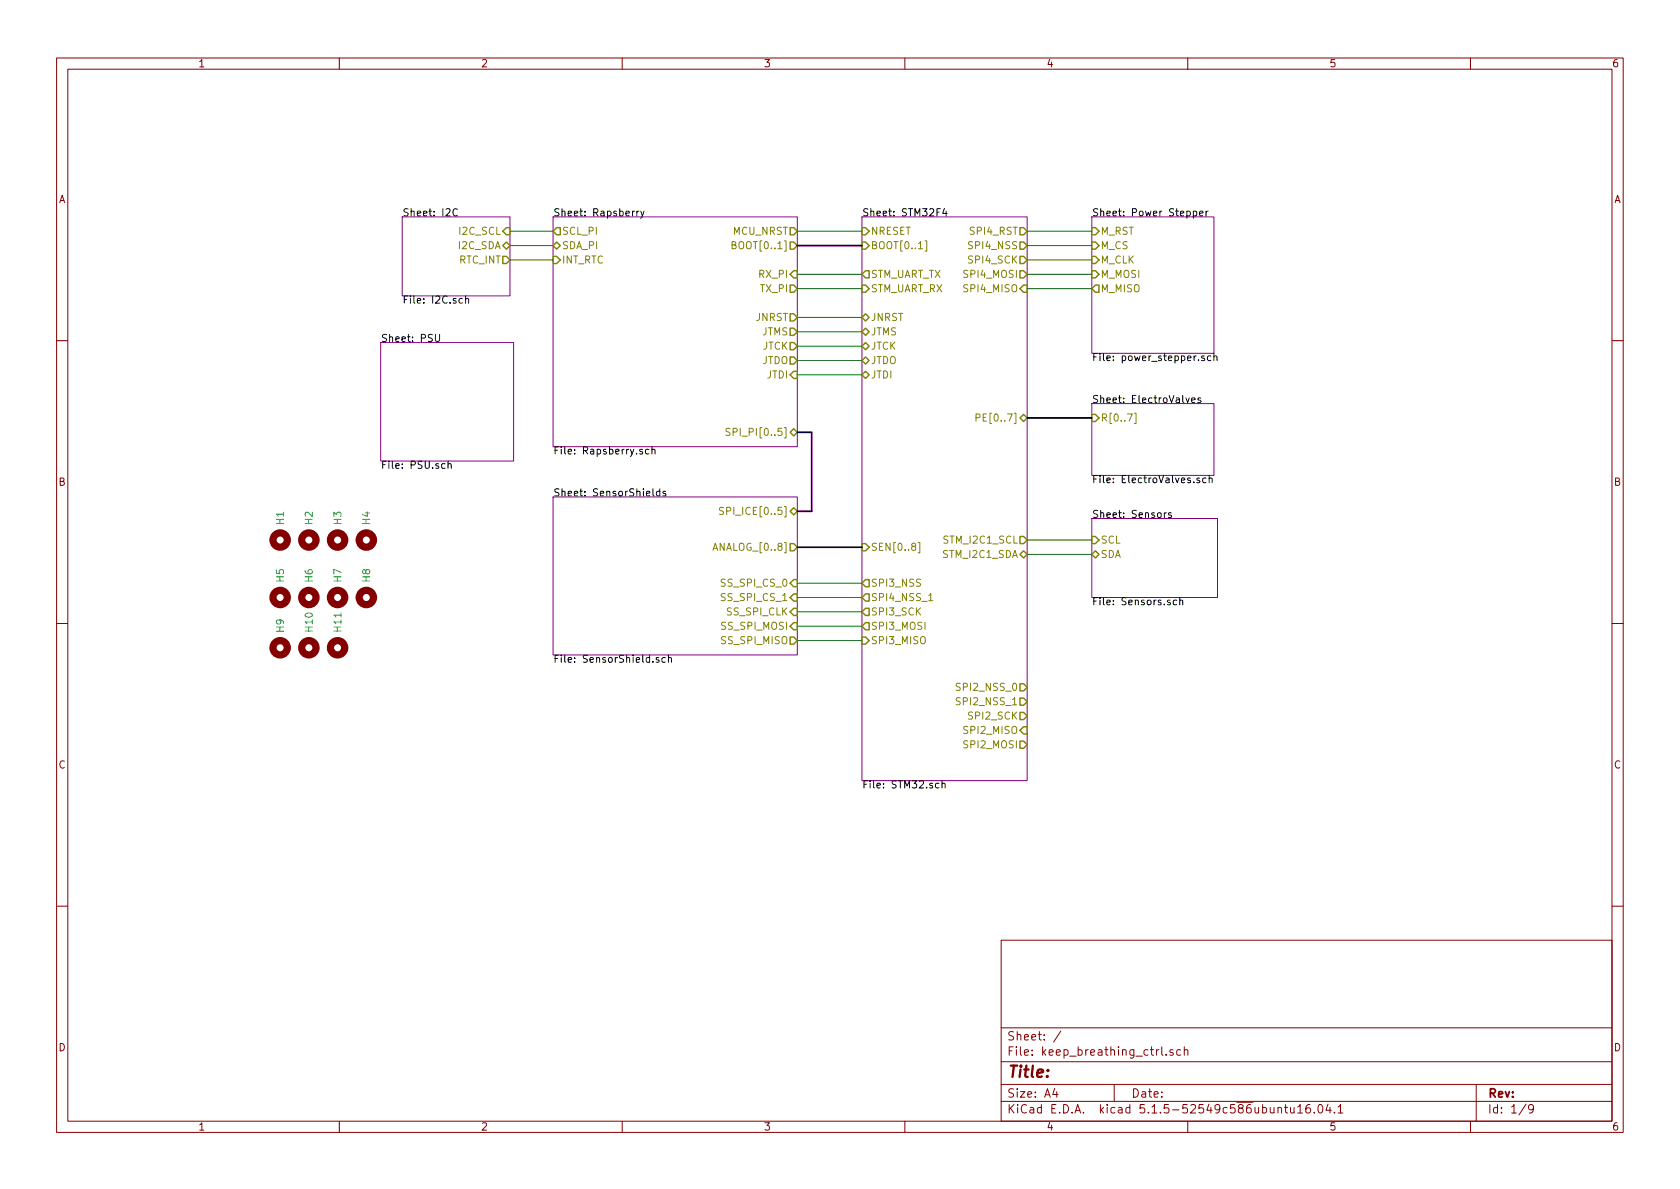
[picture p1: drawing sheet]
EESchema Schematic File Version 4
EELAYER 30 0
EELAYER END
$Descr A4 11693 8268
encoding utf-8
Sheet 1 9
Title ""
Date ""
Rev ""
Comp ""
Comment1 ""
Comment2 ""
Comment3 ""
Comment4 ""
$EndDescr
$Sheet
S 7600 1500 850  950 
U 5E968E64
F0 "Power Stepper" 50
F1 "power_stepper.sch" 50
F2 "M_CS" I L 7600 1700 50 
F3 "M_RST" I L 7600 1600 50 
F4 "M_CLK" I L 7600 1800 50 
F5 "M_MOSI" I L 7600 1900 50 
F6 "M_MISO" O L 7600 2000 50 
$EndSheet
$Sheet
S 7600 2800 850  500 
U 5E99077D
F0 "ElectroValves" 50
F1 "ElectroValves.sch" 50
F2 "R[0..7]" I L 7600 2900 50 
$EndSheet
$Comp
L Mechanical:MountingHole H1
U 1 1
P 1950 3750
F 0 "H1" H 2050 3750 50  0000 L CNN
F 1 "MountingHole" H 2050 3705 50  0001 L CNN
F 2 "MountingHole:MountingHole_2.7mm_M2.5" H 1950 3750 50  0001 C CNN
F 3 "~" H 1950 3750 50  0001 C CNN
	1    1950 3750
	0    -1   -1   0   
$EndComp
$Comp
L Mechanical:MountingHole H2
U 1 1
P 2150 3750
F 0 "H2" H 2250 3750 50  0000 L CNN
F 1 "MountingHole" H 2250 3705 50  0001 L CNN
F 2 "MountingHole:MountingHole_2.7mm_M2.5" H 2150 3750 50  0001 C CNN
F 3 "~" H 2150 3750 50  0001 C CNN
	1    2150 3750
	0    -1   -1   0   
$EndComp
$Comp
L Mechanical:MountingHole H3
U 1 1
P 2350 3750
F 0 "H3" H 2450 3750 50  0000 L CNN
F 1 "MountingHole" H 2450 3705 50  0001 L CNN
F 2 "MountingHole:MountingHole_2.7mm_M2.5" H 2350 3750 50  0001 C CNN
F 3 "~" H 2350 3750 50  0001 C CNN
	1    2350 3750
	0    -1   -1   0   
$EndComp
$Comp
L Mechanical:MountingHole H4
U 1 1
P 2550 3750
F 0 "H4" H 2650 3750 50  0000 L CNN
F 1 "MountingHole" H 2650 3705 50  0001 L CNN
F 2 "MountingHole:MountingHole_2.7mm_M2.5" H 2550 3750 50  0001 C CNN
F 3 "~" H 2550 3750 50  0001 C CNN
	1    2550 3750
	0    -1   -1   0   
$EndComp
Wire Wire Line
	5550 1900 6000 1900
Wire Wire Line
	5550 2000 6000 2000
Wire Wire Line
	3550 1600 3850 1600
Wire Wire Line
	3550 1700 3850 1700
Wire Wire Line
	3550 1800 3850 1800
Wire Wire Line
	7150 1800 7600 1800
Wire Wire Line
	7150 1900 7600 1900
Wire Wire Line
	7150 2000 7600 2000
Wire Bus Line
	7600 2900 7150 2900
$Sheet
S 7600 3600 875  550 
U 5E98CC69
F0 "Sensors" 50
F1 "Sensors.sch" 50
F2 "SCL" I L 7600 3750 50 
F3 "SDA" B L 7600 3850 50 
$EndSheet
$Sheet
S 3850 3450 1700 1100
U 5E9C016D
F0 "SensorShields" 50
F1 "SensorShield.sch" 50
F2 "SS_SPI_CLK" I R 5550 4250 50 
F3 "SS_SPI_MISO" O R 5550 4450 50 
F4 "SS_SPI_MOSI" I R 5550 4350 50 
F5 "ANALOG_[0..8]" O R 5550 3800 50 
F6 "SPI_ICE[0..5]" B R 5550 3550 50 
F7 "SS_SPI_CS_0" I R 5550 4050 50 
F8 "SS_SPI_CS_1" I R 5550 4150 50 
$EndSheet
Wire Bus Line
	5550 3800 6000 3800
Wire Wire Line
	5550 4250 6000 4250
Wire Wire Line
	5550 4050 6000 4050
Wire Wire Line
	5550 4350 6000 4350
Wire Wire Line
	5550 4450 6000 4450
$Sheet
S 2800 1500 750  550 
U 5E8F4152
F0 "I2C" 50
F1 "I2C.sch" 50
F2 "I2C_SDA" B R 3550 1700 50 
F3 "I2C_SCL" I R 3550 1600 50 
F4 "RTC_INT" O R 3550 1800 50 
$EndSheet
Wire Bus Line
	5550 3000 5650 3000
Wire Bus Line
	5650 3000 5650 3550
Wire Bus Line
	5650 3550 5550 3550
Wire Wire Line
	6000 2200 5550 2200
Wire Wire Line
	6000 2300 5550 2300
Wire Wire Line
	6000 2400 5550 2400
Wire Wire Line
	6000 2500 5550 2500
Wire Wire Line
	6000 2600 5550 2600
$Sheet
S 6000 1500 1150 3925
U 5E989259
F0 "STM32F4" 50
F1 "STM32.sch" 50
F2 "JNRST" B L 6000 2200 50 
F3 "JTMS" B L 6000 2300 50 
F4 "JTCK" B L 6000 2400 50 
F5 "JTDO" B L 6000 2500 50 
F6 "JTDI" B L 6000 2600 50 
F7 "STM_I2C1_SDA" B R 7150 3850 50 
F8 "STM_UART_TX" O L 6000 1900 50 
F9 "STM_UART_RX" I L 6000 2000 50 
F10 "SPI3_MOSI" O L 6000 4350 50 
F11 "SPI3_MISO" I L 6000 4450 50 
F12 "PE[0..7]" B R 7150 2900 50 
F13 "SEN[0..8]" I L 6000 3800 50 
F14 "SPI3_SCK" O L 6000 4250 50 
F15 "SPI4_SCK" O R 7150 1800 50 
F16 "SPI4_MISO" I R 7150 2000 50 
F17 "SPI4_MOSI" O R 7150 1900 50 
F18 "SPI4_NSS" O R 7150 1700 50 
F19 "SPI2_SCK" O R 7150 4975 50 
F20 "SPI2_MISO" I R 7150 5075 50 
F21 "SPI2_MOSI" O R 7150 5175 50 
F22 "SPI3_NSS" O L 6000 4050 50 
F23 "SPI2_NSS_1" O R 7150 4875 50 
F24 "SPI2_NSS_0" O R 7150 4775 50 
F25 "SPI4_RST" O R 7150 1600 50 
F26 "STM_I2C1_SCL" O R 7150 3750 50 
F27 "NRESET" I L 6000 1600 50 
F28 "BOOT[0..1]" I L 6000 1700 50 
F29 "SPI4_NSS_1" O L 6000 4150 50 
$EndSheet
$Sheet
S 3850 1500 1700 1600
U 5E96F696
F0 "Rapsberry" 50
F1 "Rapsberry.sch" 50
F2 "TX_PI" O R 5550 2000 50 
F3 "RX_PI" I R 5550 1900 50 
F4 "SDA_PI" B L 3850 1700 50 
F5 "SCL_PI" O L 3850 1600 50 
F6 "INT_RTC" I L 3850 1800 50 
F7 "JTMS" O R 5550 2300 50 
F8 "JTCK" O R 5550 2400 50 
F9 "JTDI" I R 5550 2600 50 
F10 "JNRST" O R 5550 2200 50 
F11 "JTDO" O R 5550 2500 50 
F12 "BOOT[0..1]" O R 5550 1700 50 
F13 "MCU_NRST" O R 5550 1600 50 
F14 "SPI_PI[0..5]" B R 5550 3000 50 
$EndSheet
Wire Wire Line
	7600 1600 7150 1600
Wire Wire Line
	7600 1700 7150 1700
$Sheet
S 2650 2375 925  825 
U 5EA61A2E
F0 "PSU" 50
F1 "PSU.sch" 50
$EndSheet
$Comp
L Mechanical:MountingHole H5
U 1 1
P 1950 4150
F 0 "H5" H 2050 4150 50  0000 L CNN
F 1 "MountingHole" H 2050 4105 50  0001 L CNN
F 2 "MountingHole:MountingHole_2.7mm_M2.5" H 1950 4150 50  0001 C CNN
F 3 "~" H 1950 4150 50  0001 C CNN
	1    1950 4150
	0    -1   -1   0   
$EndComp
$Comp
L Mechanical:MountingHole H6
U 1 1
P 2150 4150
F 0 "H6" H 2250 4150 50  0000 L CNN
F 1 "MountingHole" H 2250 4105 50  0001 L CNN
F 2 "MountingHole:MountingHole_2.7mm_M2.5" H 2150 4150 50  0001 C CNN
F 3 "~" H 2150 4150 50  0001 C CNN
	1    2150 4150
	0    -1   -1   0   
$EndComp
$Comp
L Mechanical:MountingHole H7
U 1 1
P 2350 4150
F 0 "H7" H 2450 4150 50  0000 L CNN
F 1 "MountingHole" H 2450 4105 50  0001 L CNN
F 2 "MountingHole:MountingHole_2.7mm_M2.5" H 2350 4150 50  0001 C CNN
F 3 "~" H 2350 4150 50  0001 C CNN
	1    2350 4150
	0    -1   -1   0   
$EndComp
$Comp
L Mechanical:MountingHole H8
U 1 1
P 2550 4150
F 0 "H8" H 2650 4150 50  0000 L CNN
F 1 "MountingHole" H 2650 4105 50  0001 L CNN
F 2 "MountingHole:MountingHole_2.7mm_M2.5" H 2550 4150 50  0001 C CNN
F 3 "~" H 2550 4150 50  0001 C CNN
	1    2550 4150
	0    -1   -1   0   
$EndComp
$Comp
L Mechanical:MountingHole H9
U 1 1
P 1950 4500
F 0 "H9" H 2050 4500 50  0000 L CNN
F 1 "MountingHole" H 2050 4455 50  0001 L CNN
F 2 "MountingHole:MountingHole_2.7mm_M2.5" H 1950 4500 50  0001 C CNN
F 3 "~" H 1950 4500 50  0001 C CNN
	1    1950 4500
	0    -1   -1   0   
$EndComp
$Comp
L Mechanical:MountingHole H10
U 1 1
P 2150 4500
F 0 "H10" H 2250 4500 50  0000 L CNN
F 1 "MountingHole" H 2250 4455 50  0001 L CNN
F 2 "MountingHole:MountingHole_2.7mm_M2.5" H 2150 4500 50  0001 C CNN
F 3 "~" H 2150 4500 50  0001 C CNN
	1    2150 4500
	0    -1   -1   0   
$EndComp
$Comp
L Mechanical:MountingHole H11
U 1 1
P 2350 4500
F 0 "H11" H 2450 4500 50  0000 L CNN
F 1 "MountingHole" H 2450 4455 50  0001 L CNN
F 2 "MountingHole:MountingHole_2.7mm_M2.5" H 2350 4500 50  0001 C CNN
F 3 "~" H 2350 4500 50  0001 C CNN
	1    2350 4500
	0    -1   -1   0   
$EndComp
Wire Wire Line
	7150 3850 7600 3850
Wire Wire Line
	7150 3750 7600 3750
Wire Wire Line
	6000 1600 5550 1600
Wire Bus Line
	6000 1700 5550 1700
Wire Wire Line
	5550 4150 6000 4150
$EndSCHEMATC
